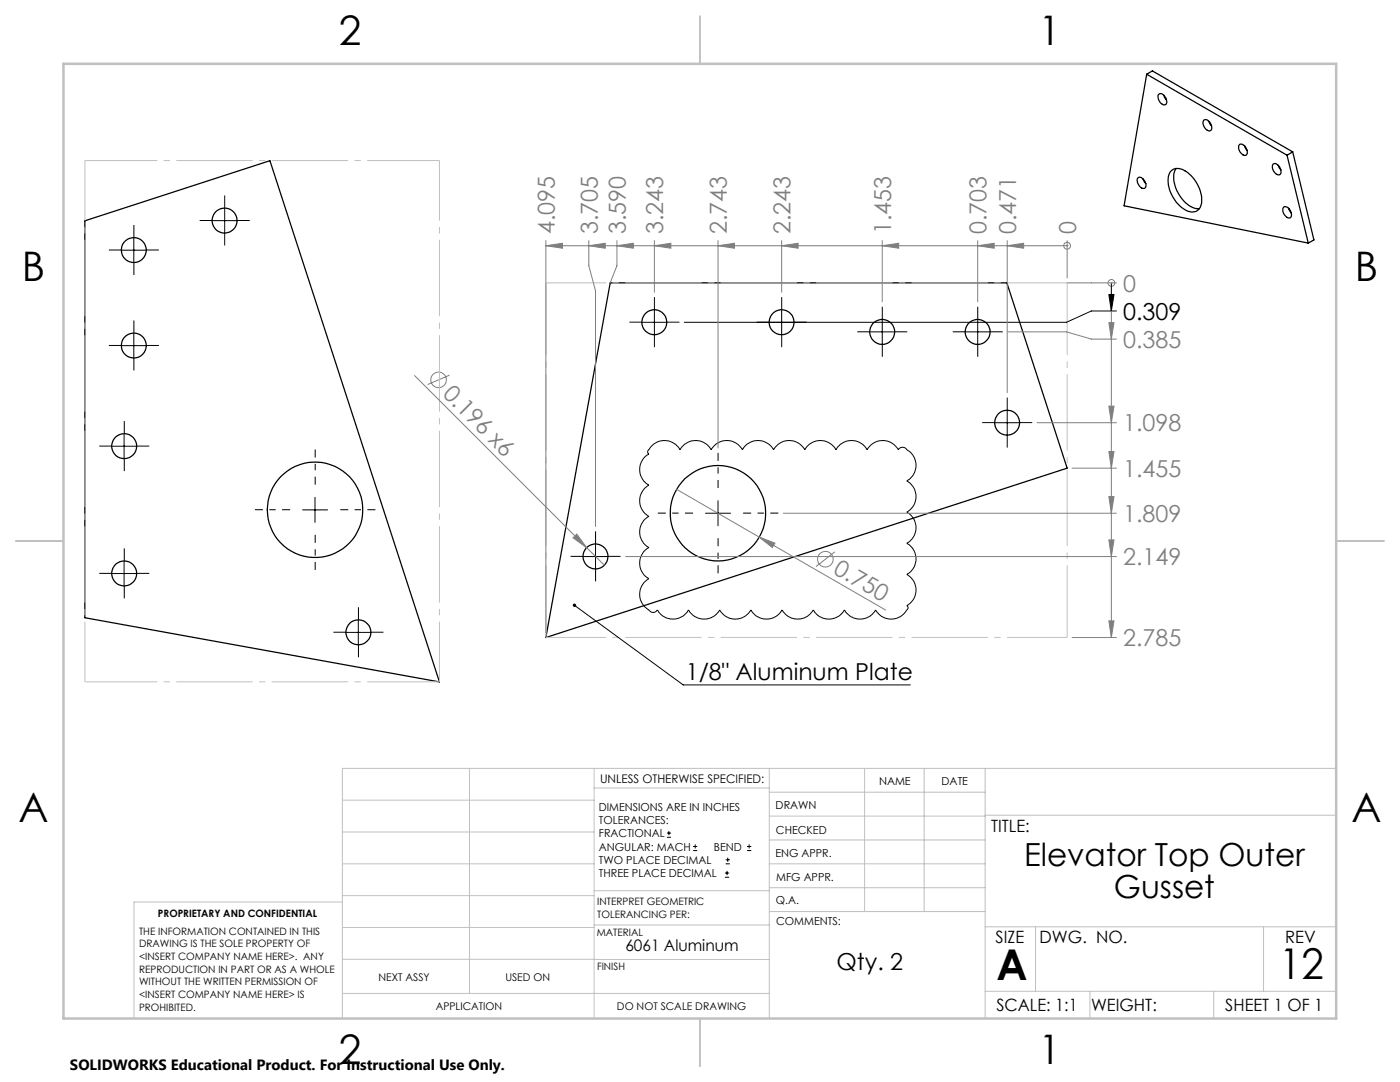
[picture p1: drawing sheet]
<svg xmlns="http://www.w3.org/2000/svg" width="279mm" height="216mm" viewBox="0 0 279 216" stroke-linecap="round" stroke-linejoin="round" font-family="sans-serif">
<g fill="none" stroke="#000" stroke-width=".25">
<path d="M228.8 14.8l-4.5 26.3 36.8 7.4M228.8 14.8l28.1 16.2M228.8 14.8l1.2-.7 28 16.2M231.2 18.9a.94 .94 0 0 1 1.5 .6 .92 .92 0 0 1-.3 1.4 1.63 1.63 0 0 1-1.2-2zM232.3 19l.5 .9M227.2 35.5a1.21 1.21 0 0 1 1.4 .9 .75 .75 0 0 1-.5 1.2 1.58 1.58 0 0 1-.9-2.1zM228.1 35.7l.6 .9M233.7 34.1a2.49 2.49 0 0 1 3.4 .4 6.7 6.7 0 0 1 2.5 6.6 1.87 1.87 0 0 1-2.8 .9 7 7 0 0 1-3.5-7.1zM234.7 33.6a5.2 5.2 0 0 0 .8 5.6 4.7 4.7 0 0 0 3.9 2.4M240.3 24a1.23 1.23 0 0 1 1.5 1.2 .66 .66 0 0 1-.3 .9 .66 .66 0 0 1-.9-.3 1.42 1.42 0 0 1-.3-1.8zM241.3 24.2l.5 .9M247.4 28.8a1.37 1.37 0 0 1 1.5 1.6 .61 .61 0 0 1-.5 .6 .61 .61 0 0 1-.7-.4 1.34 1.34 0 0 1-.3-1.8z"/>
<path d="M248.4 29.1l.5 .9M254.1 32.7a1.4 1.4 0 0 1 1.6 1.6 .61 .61 0 0 1-.6 .6 .61 .61 0 0 1-.6-.4 1.34 1.34 0 0 1-.4-1.8zM255.1 33l.5 .9M256.9 31l4.2 17.5M258 30.3l4.2 17.6-1.1 .6M258 30.3l-1.1 .7M16.9 44.1l37-12 33.8 104-70.8-12.8zM121.8 56.4h79.1l12.1 37-104.1 33.8zM256.1 41.4a.95 .95 0 0 1 1.4 .7 .95 .95 0 0 1-.1 1.4 1.58 1.58 0 0 1-1.3-2.1zM257.2 41.6l.5 .9"/>
<circle cx="26.7" cy="49.9" r="2.5"/>
<circle cx="44.8" cy="44" r="2.49"/>
<circle cx="26.7" cy="69" r="2.5"/>
<circle cx="130.6" cy="64.3" r="2.49"/>
<circle cx="156" cy="64.3" r="2.49"/>
<circle cx="176.1" cy="66.2" r="2.49"/>
<circle cx="195.1" cy="66.2" r="2.49"/>
<circle cx="24.8" cy="89" r="2.49"/>
<circle cx="201" cy="84.3" r="2.48"/>
<circle cx="24.8" cy="114.4" r="2.49"/>
<circle cx="62.9" cy="101.7" r="9.5"/>
<circle cx="118.9" cy="111" r="2.49"/>
<circle cx="143.3" cy="102.4" r="9.5"/>
<circle cx="71.5" cy="126.2" r="2.5"/>
</g>
<g fill="none" stroke="#808080" stroke-width=".2">
<path d="M108.9 49l3.4-.5v1zM108.9 49h104.1M108.9 48v78.2M117.5 49l3.3-.5v1zM117.5 48v5l1.4 5v47.1M123.1 49l3.3-.5v1zM123.1 48v5l-1.3 3.4M130.6 49l3.3-.5v1zM130.6 48v10.3M143.3 49l3.3-.5v1zM143.3 48v41.4M156 49l3.3-.5v1z"/>
<path d="M156 48v10.3M176.1 49l3.3-.5v1zM176.1 48v12.2M195.1 49l3.3-.5v1zM195.1 48v12.2M201 49l3.3-.5v1zM201 48v30.4M213 49h.1M213 48v7.5M213 56.4h9.8M221.8 56.4h.1M82.7 74.9l34.4 34.4"/>
<path d="M89.7 74.9l-4.4 1.8M201.1 66.2h11.7l5 1.5h5M221.3 64.4h1l-.5 3.3zM221.8 62.1v65.1M135 97.6l41.8 24.1M207 84.3h15.8M214 93.4h8.8M221.3 81h1l-.5 3.3zM221.3 90.1h1l-.5 3.3zM221.3 99.1h1l-.5 3.3zM114.4 107.3l.7-.7 2 2.7zM117.1 109.3l3.5 3.5"/>
<path d="M124.8 111.1h98M151.5 107.2l3.2 1.2-.6 .9zM156.3 102.4h66.5M166.6 110.1l-3.8 3M221.3 107.7h1l-.5 3.4zM214 127.2h8.8M221.3 123.9h1l-.5 3.3z"/>
<circle cx="213" cy="49" r=".69"/>
<circle cx="221.8" cy="56.5" r=".68"/>
<circle cx="87.5" cy="75.8" r="1.55"/>
<circle cx="164.7" cy="111.6" r="1.56"/>
</g>
<g fill="none" stroke="#000" stroke-width=".2">
<path d="M24.2 49.9h5M26.7 47.4v5M42.3 44h5M44.8 41.5v5M221.3 58.8h1l-.5 3.3zM221.8 56.4v5.7M24.2 69h5M26.7 66.5v4.9M128.1 64.3h5M130.6 61.8v5M156 61.8v5M173.6 66.2h5"/>
<path d="M176.1 63.7v5M192.6 66.2h5M195.1 63.7v5M222.8 62.1h-5l-5 2.2h-76.2M22.3 89h5M24.8 86.5v5M62.9 99.2v5M130 89.1a3.6 3.6 0 0 1 5.7 .6 3.5 3.5 0 0 1 6.2 0 3.6 3.6 0 0 1 6.3 0 3.5 3.5 0 0 1 6.2 0 3.6 3.6 0 0 1 6.2 0 3.5 3.5 0 0 1 6.2 0 3.5 3.5 0 0 1 6.2 0 3.6 3.6 0 0 1 6.3 0 .97 .97 0 0 1 1.7 0 3.5 3.5 0 0 1 0 6.3 3.6 3.6 0 0 1 0 6.2 3.5 3.5 0 0 1 0 6.2 3.5 3.5 0 0 1 0 6.2 3.6 3.6 0 0 1 0 6.3 .49 .49 0 0 1 0 .8 3.6 3.6 0 0 1-6.3 0 3.5 3.5 0 0 1-6.2 0 3.5 3.5 0 0 1-6.2 0 3.6 3.6 0 0 1-6.2 0 3.5 3.5 0 0 1-6.2 0 3.6 3.6 0 0 1-6.3 0 3.5 3.5 0 0 1-6.2 0 3.5 3.5 0 0 1-6.2 0 .97 .97 0 0 1-1.7 0 3.6 3.6 0 0 1 0-6.2 3.5 3.5 0 0 1 0-6.2 3.5 3.5 0 0 1 0-6.3 3.6 3.6 0 0 1 0-6.2 3.5 3.5 0 0 1 0-6.2 .49 .49 0 0 1 0-.9zM143.3 99.9v5M198.5 84.3h5M201 81.8v5.1M22.3 114.4h5"/>
<path d="M24.8 111.9v5M60.4 101.7h5M116.3 111.1h5.1M118.9 108.5v5M140.8 102.4h5M69 126.2h5M71.5 123.7v5M114.7 120.8l21.6 15.9h45.4M133.1 167.1h.8M133.1 166.2h.8M133.5 165.8v.9M138.3 169.7h.8"/>
<path d="M138.3 168.9h.8M138.7 168.5v.8M144.7 175h.8M144.7 174.2h.8M144.8 172.4h.9M144.8 171.6h.9M145.1 173.8v.8M145.2 171.1v.9M149.1 169.7h.8M149.1 168.9h.8M149.5 168.5v.8"/>
</g>
<g fill="none" stroke="#000" stroke-width=".2" stroke-dasharray="15.2 1.3 1.3 1.3" stroke-linecap="butt">
<path d="M24.2 49.9h-2.5M26.7 47.4v-2.5M26.7 52.4v2.5M29.2 49.9h2.5M42.3 44h-2.5M44.8 41.5v-2.5M44.8 46.5v2.5M47.3 44h2.5M24.2 68.9h-2.5M26.7 66.4v-2.5M26.7 71.4v2.5M29.2 68.9h2.5"/>
<path d="M128.1 64.3h-2.5M130.6 61.8v-2.5M130.6 66.8v2.5M133.1 64.3h2.5M153.5 64.3h-2.5M156 61.8v-2.5M156 66.8v2.5M158.5 64.3h2.5M173.6 66.2h-2.5M176.1 63.7v-2.5M176.1 68.7v2.5M178.6 66.2h2.5"/>
<path d="M192.6 66.2h-2.5M195.1 63.7v-2.5M195.1 68.7v2.5M197.6 66.2h2.5M22.3 89h-2.5M24.8 86.5v-2.5M24.8 91.5v2.5M27.3 89h2.5M198.5 84.3h-2.5M201 81.8v-2.5M201 86.8v2.5M203.5 84.3h2.5"/>
<path d="M22.3 114.4h-2.5M24.8 111.9v-2.5M24.8 116.9v2.5M27.3 114.4h2.5M116.4 111h-2.5M118.9 108.5v-2.5M118.9 113.5v2.5M121.4 111h2.4M69 126.2h-2.5M71.5 123.7v-2.5M71.5 128.7v2.4M74 126.2h2.5"/>
</g>
<path d="M62.9 96.7v-7M143.3 97.4v-7M57.9 101.7h-7M62.9 106.7v7M67.9 101.7h7M138.3 102.4h-7M143.3 107.4v7M148.3 102.4h7" fill="none" stroke="#000" stroke-width=".2" stroke-dasharray="15.2 1.3 1.3 1.3" stroke-dashoffset="13.6" stroke-linecap="butt"/>
<path d="M87.7 32h-70.7M87.7 136.1h-70.7M109 127.2v-70.8M213 127.2v-70.8" fill="none" stroke="#c0c0c0" stroke-width=".2" stroke-dasharray="15.2 1.3 1.3 1.3" stroke-dashoffset=".8" stroke-linecap="butt"/>
<path d="M109 56.4h104M17 136.1v-104.1M87.7 136.1v-104.1M109 127.2h104" fill="none" stroke="#c0c0c0" stroke-width=".2" stroke-dasharray="15.2 1.3 1.3 1.3" stroke-dashoffset="3.2" stroke-linecap="butt"/>
<g fill="none" stroke="#c0c0c0" stroke-width=".2">
<path d="M68.3 159.7h50.3M93.7 153.3v44.9M118.6 153.3v49.9M118.6 157.2h34.9M153.5 153.3v49.9M153.5 158.1h43.1M172.5 153.3v28.6M184.4 153.3v28.6M196.6 153.3v49.9M266.7 153.3h-198.4v49.9M68.3 178.7h50.3M68.3 172.4h50.3"/>
<path d="M68.3 166h50.3M68.3 180h-41.6v23.2M118.6 177.7h35M153.5 167.6h43.1M153.5 162.8h43.1M153.5 172.4h43.1M153.5 177.1h43.1M196.6 162.7h70.1M68.3 198.2h85.2M68.3 191.4l85.2 .1M68.3 185.1h50.3M118.6 184.6h35"/>
<path d="M153.6 181.9h43M196.6 197.8h70.1M196.6 184.9h70.1M206.7 184.9v12.9M217.5 197.8v5.4M242.2 197.8v5.4M252.2 184.9v12.9"/>
</g>
<path d="M139.7 3.2v9.5M3.1 107.9h9.6M266.7 107.9h9.5M139.7 203.2v9.6" fill="none" stroke="#c0c0c0" stroke-width=".25"/>
<path d="M12.7 12.7h254v190.5h-254z" fill="none" stroke="#c0c0c0" stroke-width=".5"/>
<path d="M114.4 120.6a.33 .33 0 0 1 .5 0 .33 .33 0 0 1-.2 .5 .33 .33 0 0 1-.4-.5l.4 .2z" fill="#000"/>
<g fill="#808080">
<path d="M114.4 107.3l.7-.7 2 2.7z"/>
<path d="M151.5 107.2l3.2 1.2-.6 .9z"/>
</g>
<path d="M221.3 58.8h1l-.5 3.3z" fill="#000"/>
<g fill="#808080">
<path d="M221.3 64.4h1l-.5 3.3zM221.3 81h1l-.5 3.3zM221.3 107.7h1l-.5 3.4zM221.3 123.9h1l-.5 3.3zM221.3 90.1h1l-.5 3.3zM221.3 99.1h1l-.5 3.3z"/>
<path d="M201 49l3.3-.5v1zM195.1 49l3.3-.5v1zM176.1 49l3.3-.5v1zM156 49l3.3-.5v1zM130.6 49l3.3-.5v1zM123.1 49l3.3-.5v1zM117.5 49l3.3-.5v1zM108.9 49l3.4-.5v1zM143.3 49l3.3-.5v1z"/>
</g>
<g font-size="8.5">
<text x="198.9" y="195.5">A</text>
<text x="255.3" y="195.4">12</text>
</g>
<g font-size="8.1">
<text x="67.6" y="8.9">2</text>
<text x="207.3" y="8.9">1</text>
<text x="4.4" y="56.2">B</text>
<text x="270.4" y="56.2">B</text>
<text x="3.7" y="164.1">A</text>
<text x="269.7" y="164.1">A</text>
<text x="67.6" y="212.4">2</text>
<text x="207.3" y="212.4">1</text>
</g>
<g font-size="6.3">
<text x="204.4" y="172.9">Elevator Top Outer</text>
<text x="222.3" y="179.2">Gusset</text>
</g>
<g font-size="4.7" fill="#808080">
<text x="110.7" y="46.7" transform="rotate(-90 110.7 46.7)">4.095</text>
<text x="119.3" y="46.7" transform="rotate(-90 119.3 46.7)">3.705</text>
<text x="124.9" y="46.7" transform="rotate(-90 124.9 46.7)">3.590</text>
<text x="132.4" y="46.7" transform="rotate(-90 132.4 46.7)">3.243</text>
<text x="145.1" y="46.7" transform="rotate(-90 145.1 46.7)">2.743</text>
<text x="157.8" y="46.7" transform="rotate(-90 157.8 46.7)">2.243</text>
<text x="177.8" y="46.7" transform="rotate(-90 177.8 46.7)">1.453</text>
<text x="196.9" y="46.7" transform="rotate(-90 196.9 46.7)">0.703</text>
<text x="202.8" y="46.7" transform="rotate(-90 202.8 46.7)">0.471</text>
<text x="214.7" y="46.7" transform="rotate(-90 214.7 46.7)">0</text>
<text x="224.1" y="58.2">0</text>
<text x="224.1" y="69.4">0.385</text>
<text x="88.1" y="78.8" transform="rotate(45 88.1 78.8)">0.196 x6</text>
<text x="224.1" y="86.1">1.098</text>
<text x="224.1" y="95.2">1.455</text>
<text x="224.1" y="104.1">1.809</text>
<text x="224.1" y="112.8">2.149</text>
<text x="166.1" y="114.3" transform="rotate(30 166.1 114.3)">0.750</text>
<text x="224.1" y="129">2.785</text>
</g>
<g font-size="4.7">
<text x="224.1" y="63.8">0.309</text>
<text x="136.9" y="135.6">1/8&quot; Aluminum Plate</text>
<text x="166.9" y="193.5">Qty. 2</text>
</g>
<g font-size="3.4">
<text x="197.8" y="166">TITLE:</text>
<text x="198.7" y="188.1">SIZE</text>
<text x="207.5" y="188.1">DWG. NO.</text>
<text x="256.5" y="188.2">REV</text>
<text x="198.8" y="201.7">SCALE: 1:1</text>
<text x="217.7" y="201.8">WEIGHT:</text>
<text x="244.5" y="201.7">SHEET 1 OF 1</text>
</g>
<text font-size="3.2" x="124.8" y="189.8">6061 Aluminum</text>
<text font-size="3" x="14" y="213.5">SOLIDWORKS Educational Product. For Instructional Use Only.</text>
<text font-size="2.4" x="119.8" y="156.2">UNLESS OTHERWISE SPECIFIED:</text>
<g font-size="2.2">
<text x="119.5" y="161.8">DIMENSIONS ARE IN INCHES</text>
<text x="154.8" y="161.4">DRAWN</text>
<text x="175.4" y="156.6">NAME</text>
<text x="187.9" y="156.7">DATE</text>
<text x="119.5" y="164.4">TOLERANCES:</text>
<text x="119.5" y="167.1">FRACTIONAL</text>
<text x="154.9" y="166.3">CHECKED</text>
<text x="119.5" y="169.7">ANGULAR: MACH</text>
<text x="119.5" y="172.4">TWO PLACE DECIMAL</text>
<text x="142.5" y="169.7">BEND</text>
<text x="154.8" y="171">ENG APPR.</text>
<text x="119.5" y="175">THREE PLACE DECIMAL</text>
<text x="154.9" y="175.7">MFG APPR.</text>
<text x="154.9" y="180.4">Q.A.</text>
<text x="154.9" y="184.6">COMMENTS:</text>
</g>
<g font-size="2.1">
<text x="75.5" y="195.7">NEXT ASSY</text>
<text x="100.9" y="195.7">USED ON</text>
<text x="86.9" y="201.5">APPLICATION</text>
<text x="123.1" y="201.6">DO NOT SCALE DRAWING</text>
</g>
<g font-size="2">
<text x="31.5" y="182.9">PROPRIETARY AND CONFIDENTIAL</text>
<text x="119.2" y="180.6">INTERPRET GEOMETRIC</text>
<text x="119.2" y="183.1">TOLERANCING PER:</text>
<text x="27.8" y="186.5">THE INFORMATION CONTAINED IN THIS</text>
<text x="27.8" y="189">DRAWING IS THE SOLE PROPERTY OF</text>
<text x="27.8" y="191.6">&lt;INSERT COMPANY NAME HERE&gt;. ANY</text>
<text x="119.1" y="186.7">MATERIAL</text>
<text x="27.8" y="194.1">REPRODUCTION IN PART OR AS A WHOLE</text>
<text x="27.8" y="196.6">WITHOUT THE WRITTEN PERMISSION OF</text>
<text x="119.1" y="193.5">FINISH</text>
<text x="27.8" y="199.1">&lt;INSERT COMPANY NAME HERE&gt; IS</text>
<text x="27.8" y="201.7">PROHIBITED.</text>
</g>
</svg>
